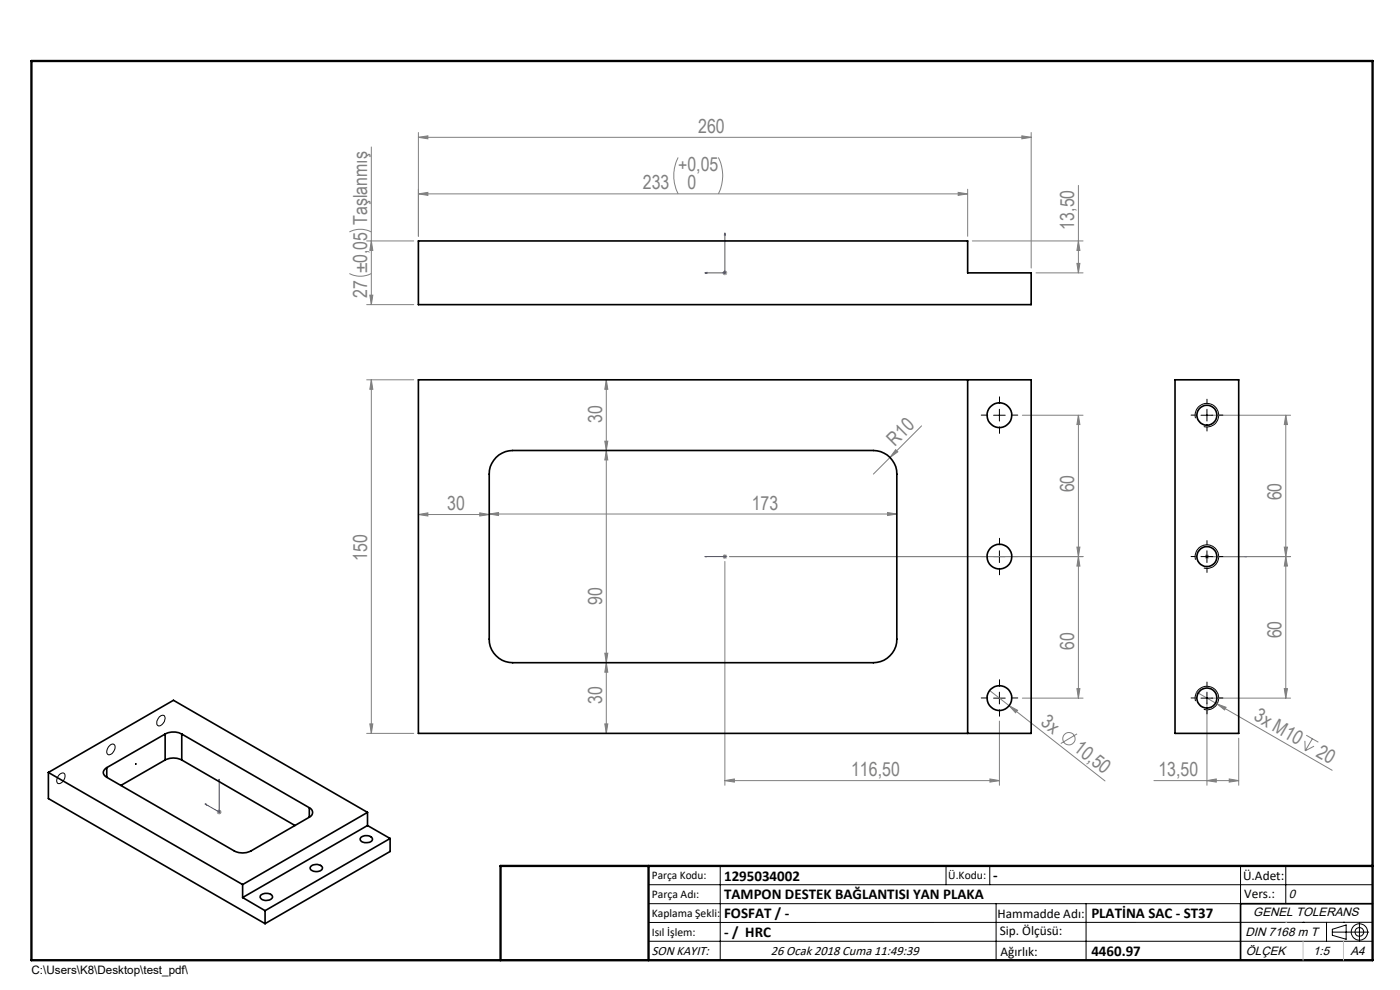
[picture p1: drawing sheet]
<svg xmlns="http://www.w3.org/2000/svg" width="297mm" height="210mm" viewBox="0 0 297 210" stroke-linecap="round" stroke-linejoin="round" font-family="sans-serif">
<g fill="none" stroke="#808080" stroke-width=".21">
<path d="M78.8 31.2v33.4M88.8 29.1l2-.3v.6zM88.8 28.1v22M88.8 29.1h130M143.9 33.4a8.6 8.6 0 0 0 0 7.7M152.4 33.4a8.6 8.6 0 0 1 0 7.7M216.8 28.8l2 .3-2 .3zM218.8 28.1v28.8M228.8 39.3v18.6M74.1 58a5.1 5.1 0 0 0 4.7 0M74.1 49.2a5.1 5.1 0 0 1 4.7 0M77.8 51.1h10"/>
<path d="M78.8 51.1l.3 2h-.6zM88.8 41.1l2-.3v.6zM88.8 41.1h116.5M153.3 57.9h1M153.4 57.5l.7 .7M153.8 57.4v1M154.1 57.5l-.7 .7M203.3 40.8l2 .3-2 .3zM205.3 40.1v10M206.3 51.1h23.5M219.8 57.9h10M228.5 55.9h.6l-.3 2z"/>
<path d="M228.8 51.1l.3 2h-.6zM77.8 64.6h10M78.5 62.6h.6l-.3 2zM77.8 80.6h10M78.8 80.6l.3 2h-.6zM78.8 80.6v75M128.3 93.6h.6l-.3 2zM128.6 80.6l.3 2h-.6zM128.6 95.6l.3 2h-.6zM128.6 80.6v75M190 95.4l.5 .4-1.7 1.2zM195.5 90.3l-10.2 10.3"/>
<path d="M216.9 88.1h12.9M228.8 88.1l.3 2h-.6zM228.8 88.1v60M257 88.1h16.8M272.8 88.1v60M272.8 88.1l.3 2h-.6zM88.8 109.1l2-.3v.7zM88.8 109.1h15M101.8 108.8l2 .3-2 .4zM103.8 109l2-.3v.7zM103.8 109h86.5M153.3 118.1h1"/>
<path d="M153.4 117.7l.7 .7M153.8 119.1v47.5M153.8 117.6v1M154.1 117.7l-.7 .7M154.8 118.1h75M188.3 108.7l2 .3-2 .4zM228.5 116.1h.6l-.3 2zM228.8 118.1l.3 2h-.6zM255.6 118.1h.9M255.7 117.7l.7 .7M256 117.6v1M256.4 117.7l-.7 .7"/>
<path d="M257 118.1h16.8M272.5 116.1h.6l-.3 2zM272.8 118.1l.3 2h-.6zM128.3 138.6h.6l-.3 2zM77.8 155.6h10M78.5 153.6h.6l-.3 2zM128.3 153.6h.6l-.3 2zM128.6 140.6l.3 2h-.6zM209.9 146.5l4.2 3.2M212 153v13.6M214.1 149.7l1.8 1-.5 .5zM214.1 149.7l20.3 16"/>
<path d="M216.9 148.1h12.9M228.5 146.1h.6l-.3 2zM228.5 155.7l-3.5 2M253.9 146.8l28.7 16.6M256 149.1v17.5M257 148.1h16.8M258.2 149.3l1.9 .7-.3 .6zM262.8 156.6v10M272.5 146.1h.6l-.3 2zM276.8 157.2l.1 2.1M277.1 156l2.6 1.4M278.4 156.7l-1.5 2.6"/>
<path d="M278.8 158.3l-1.9 1M46 172.3h1M46.1 171.9l.7 .7M46.5 171.7v1M46.8 171.9l-.7 .7M153.8 165.6l2-.4v.7zM153.8 165.6h58.2M210 165.2l2 .4-2 .3zM244.8 165.6h18M256 165.6l2-.4v.7zM260.8 165.2l2 .4-2 .3z"/>
<circle cx="226.8" cy="156.7" r="1.3"/>
</g>
<g fill="none" stroke="#000" stroke-width=".21">
<path d="M210.8 88.1h2.5M212 86.8v2.5M253.6 88.7a2.5 2.5 0 0 1 2.2-3.1 2.5 2.5 0 0 1 2.7 2.7 2.5 2.5 0 0 1-3.1 2.2M254.8 88.1h2.5M256 86.8v2.5M210.8 118.1h2.5M212 116.8v2.5M253.6 118.7a2.51 2.51 0 0 1 2.2-3.1 2.51 2.51 0 0 1 2.7 2.7 2.51 2.51 0 0 1-3.1 2.2M254.8 118.1h2.5M256 116.8v2.5M23.3 158.1a.67 .67 0 0 1 1-.1 .67 .67 0 0 1 0 1 1.19 1.19 0 0 1-1.5 1l-.2-.4 .2-.7zM33.9 152a.67 .67 0 0 1 1-.2 .67 .67 0 0 1 0 1 1.2 1.2 0 0 1-1.5 1.1l-.1-.3v-.7z"/>
<path d="M210.8 148.1h2.5M212 146.8v2.5M253.6 148.7a2.51 2.51 0 0 1 2.2-3.1 2.51 2.51 0 0 1 2.7 2.7 2.51 2.51 0 0 1-3.1 2.2M254.8 148.1h2.5M256 146.8v2.5M12.7 164.2a.64 .64 0 0 1 .9-.2 .64 .64 0 0 1 .2 .9 1.18 1.18 0 0 1-1.7 1.1v-1zM137.6 187.7h153.6M137.6 191.7h153.6M137.6 199.7h153.6M152.8 183.7v20M200.7 183.7v4M210 183.7v4"/>
<path d="M211.3 191.7v12M230.4 191.7v12M263.2 183.7v20M272.8 183.7v8M276.4 195.6h.1M281.4 195.6v4.1M282.6 197.7h7.8M282.6 197.1l3-.9v3l-3-.8zM285 195.6h.1M288.4 195.8v3.8M291.2 195.6l-153.6 .1"/>
<circle cx="288.4" cy="197.7" r="1.74"/>
<circle cx="288.4" cy="197.7" r=".93"/>
</g>
<g fill="none" stroke="#00f" stroke-width=".21">
<path d="M149.5 57.9l.5-.1v.2zM153.8 49.4l.1 .4h-.2zM153.8 49.4v8.5h-4.3M149.5 118.1h.5h-.5M149.5 118.1h4.3M153.7 118.1h.2zM153.8 118.1h.1M255.9 118.1h.3zM256 118.1h.1M256 118.1h8.5M264.5 118.1h-.4h.4M43.5 170.5l.3 .1v.2z"/>
<path d="M46.5 165.3l.1 .4-.2-.1zM46.5 165.3v7l-3-1.8"/>
</g>
<g fill="none" stroke="#000" stroke-width=".21" stroke-dasharray="15.2 1.3 1.3 1.3">
<path d="M209.5 88.1h-1.3M212 90.6v1.3M212 85.6v-1.4M214.5 88.1h1.4M253.6 88.1h-.9M256.1 85.6v-.9M256.1 90.6v.8M258.6 88.1h.8M209.5 118.1h-1.3M212 115.6v-1.4M214.5 118.1h1.4M253.6 118.1h-.9"/>
<path d="M256.1 115.6v-.9M258.6 118.1h.8M212 120.6v1.3M256.1 120.6v.8M209.5 148.1h-1.3M212 150.6v1.3M212 145.6v-1.4M214.5 148.1h1.4M253.6 148.1h-.9M256.1 145.6v-.9M256.1 150.6v.8M258.6 148.1h.8"/>
</g>
<path d="M106.2 203.7h185" fill="none" stroke="#000" stroke-width=".25"/>
<path d="M291.2 191.7h-28v12" fill="none" stroke="#000" stroke-width=".35"/>
<path d="M6.7 12.9h284.5v190.8h-284.5zM137.6 183.7v20M291.2 183.7h-185v20" fill="none" stroke="#000" stroke-width=".5"/>
<path d="M272.8 195.6h.1M276.4 199.7v4M285 199.7v4" fill="none" stroke="#c0c0c0" stroke-width=".21"/>
<g fill="#00f">
<path d="M149.5 118.1h.5zM153.7 118.1h.2z"/>
<path d="M149.5 57.9l.5 .1v-.2zM153.8 49.4l-.1 .4h.2z"/>
<path d="M255.9 118.1h.3zM264.1 118.1h.4z"/>
<path d="M43.5 170.5l.3 .3v-.2zM46.5 165.3l-.1 .3 .2 .1z"/>
</g>
<g fill="#808080">
<path d="M190 95.4l.5 .4-1.7 1.2z"/>
<path d="M214.1 149.7l1.8 1-.5 .5z"/>
<path d="M258.2 149.3l1.9 .7-.3 .6z"/>
<path d="M88.8 41.1l2-.3v.6zM203.3 40.8l2 .3-2 .3z"/>
<path d="M256 165.6l2-.4v.7zM260.8 165.2l2 .4-2 .3z"/>
<path d="M153.8 165.6l2-.4v.7zM210 165.2l2 .4-2 .3z"/>
<path d="M103.8 109l2-.3v.7zM188.3 108.7l2 .3-2 .4z"/>
<path d="M101.8 108.8l2 .3-2 .4zM88.8 109.1l2-.3v.7z"/>
<path d="M228.5 55.9h.6l-.3 2zM228.8 51.1l.3 2h-.6z"/>
<path d="M272.5 116.1h.6l-.3 2zM272.8 88.1l.3 2h-.6z"/>
<path d="M228.5 116.1h.6l-.3 2zM228.8 88.1l.3 2h-.6zM128.3 93.6h.6l-.3 2zM128.6 80.6l.3 2h-.6zM78.8 51.1l.3 2h-.6zM78.5 62.6h.6l-.3 2zM272.8 118.1l.3 2h-.6zM272.5 146.1h.6l-.3 2z"/>
<path d="M128.6 95.6l.3 2h-.6zM128.3 138.6h.6l-.3 2zM78.8 80.6l.3 2h-.6zM78.5 153.6h.6l-.3 2zM228.8 118.1l.3 2h-.6zM228.5 146.1h.6l-.3 2zM128.6 140.6l.3 2h-.6zM128.3 153.6h.6l-.3 2z"/>
<path d="M88.8 29.1l2-.3v.6zM216.8 28.8l2 .3-2 .3z"/>
</g>
<g fill="none" stroke="#000" stroke-width=".35">
<path d="M88.8 51.1h116.5v6.8h13.5v6.7h-130zM88.8 80.6h130v75h-130zM105.2 97a5.2 5.2 0 0 1 3.6-1.4h76.5a5 5 0 0 1 5 5v35a5 5 0 0 1-5 5h-76.5a5 5 0 0 1-5-5v-35a4.6 4.6 0 0 1 1.4-3.6zM205.3 80.6v75M249.3 80.6h13.5v75h-13.5zM256 118.1h.1M35 155.7a3.9 3.9 0 0 1 3.6 0M35 155.7l-12.4 7.1M35 155.7v5.5M38.6 155.7l27 15.6M38.6 155.7v5.5M10.3 163.9v5.5l45.9 26.5"/>
<path d="M10.3 163.9l41.2 23.7M10.3 163.9l26.5-15.4 41.2 23.8M22.6 162.8a1.08 1.08 0 0 0-.7 1.1 1.08 1.08 0 0 0 .7 1M22.6 164.9l27.1 15.6a3.9 3.9 0 0 0 3.5 0l12.4-7.2M22.6 162.8v2.1M28.8 162.1h.1M35 161.2a3.9 3.9 0 0 1 3.6 0M35 161.2l-9.4 5.4M38.6 161.2l24 13.9M65.6 171.3a1.07 1.07 0 0 1 .7 1 1.07 1.07 0 0 1-.7 1M65.6 171.3v2M76.6 177.6a1.73 1.73 0 0 1 2.4 .3 1.16 1.16 0 0 1-1.6 .8 .74 .74 0 0 1-.8-.3 .74 .74 0 0 1 0-.8z"/>
<path d="M78 175.1l-26.5 15.3M78 175.1l4.8 2.8M78 172.3l-26.5 15.3M78 172.3v2.8M82.8 177.9l-26.6 15.3M82.8 177.9v2.7l-26.6 15.3M51.5 187.6v2.8M51.5 190.4l4.7 2.8M55.4 189.9a1.76 1.76 0 0 1 2.4 .2 1.21 1.21 0 0 1-1.7 .9 .77 .77 0 0 1-.7-.3 .77 .77 0 0 1 0-.8zM56.2 193.2v2.7M66 183.8a1.56 1.56 0 0 1 2.4 .3 1.6 1.6 0 0 1-2.5 .4l-.1-.5z"/>
<circle cx="212" cy="88.1" r="2.63"/>
<circle cx="256" cy="88.1" r="2.12"/>
<circle cx="212" cy="118.1" r="2.63"/>
<circle cx="256" cy="118.1" r="2.11"/>
<circle cx="212" cy="148.1" r="2.63"/>
<circle cx="256" cy="148.1" r="2.13"/>
</g>
<g font-size="4.1" fill="#808080">
<text x="148.1" y="28.2">260</text>
<text x="136.4" y="40.2">233</text>
<text x="143.9" y="36.3">+0,05</text>
<text x="145.8" y="40.2">0</text>
<text x="227.9" y="48.7" transform="rotate(-90 227.9 48.7)">13,50</text>
<text x="77.9" y="63.3" transform="rotate(-90 77.9 63.3)">27 ±0,05 Taşlanmış</text>
<text x="127.7" y="89.7" transform="rotate(-90 127.7 89.7)">30</text>
<text x="189.9" y="94.8" transform="rotate(-45 189.9 94.8)">R10</text>
<text x="227.9" y="104.5" transform="rotate(-90 227.9 104.5)">60</text>
<text x="271.9" y="106.1" transform="rotate(-90 271.9 106.1)">60</text>
<text x="94.9" y="108.2">30</text>
<text x="159.5" y="108.1">173</text>
<text x="77.9" y="119" transform="rotate(-90 77.9 119)">150</text>
<text x="127.7" y="128.3" transform="rotate(-90 127.7 128.3)">90</text>
<text x="227.9" y="137.8" transform="rotate(-90 227.9 137.8)">60</text>
<text x="271.9" y="135.4" transform="rotate(-90 271.9 135.4)">60</text>
<text x="127.7" y="149.4" transform="rotate(-90 127.7 149.4)">30</text>
<text x="220.6" y="153.6" transform="rotate(38 220.6 153.6)">3x</text>
<text x="265.8" y="152.6" transform="rotate(30 265.8 152.6)">3x M10</text>
<text x="227.6" y="159.1" transform="rotate(38 227.6 159.1)">10,50</text>
<text x="279" y="160.3" transform="rotate(30 279 160.3)">20</text>
<text x="180.6" y="164.6">116,50</text>
<text x="245.7" y="164.6">13,50</text>
</g>
<g font-size="3.2">
<text x="153.6" y="186.8">1295034002</text>
<text x="153.6" y="190.8">TAMPON DESTEK BAĞLANTISI YAN PLAKA</text>
<text x="210.7" y="186.6">-</text>
<text x="153.6" y="194.8">FOSFAT / -</text>
<text x="231.5" y="194.8">PLATİNA SAC - ST37</text>
<text x="153.6" y="198.8">- / HRC</text>
<text x="231.5" y="202.8">4460.97</text>
</g>
<g font-size="2.8">
<text x="263.7" y="186.7">Ü.Adet:</text>
<text x="263.9" y="190.5">Vers.:</text>
<text x="211.6" y="194.8">Hammadde Adı:</text>
<text x="138.3" y="202.6">SON KAYIT:</text>
<text x="163.5" y="202.6">26 Ocak 2018 Cuma 11:49:39</text>
<text x="212.1" y="198.4">Sip. Ölçüsü:</text>
<text x="212.2" y="202.7">Ağırlık:</text>
</g>
<g font-size="2.6">
<text x="273.4" y="190.4">0</text>
<text x="265.9" y="194.4">GENEL TOLERANS</text>
<text x="264.2" y="198.5">DIN 7168 m T</text>
<text x="264.3" y="202.6">ÖLÇEK</text>
<text x="278.5" y="202.6">1:5</text>
<text x="286.5" y="202.6">A4</text>
</g>
<g font-size="2.5">
<text x="138.3" y="186.4">Parça Kodu:</text>
<text x="138.3" y="190.5">Parça Adı:</text>
<text x="201.2" y="186.5">Ü.Kodu:</text>
<text x="138.3" y="194.5">Kaplama Şekli:</text>
<text x="138.3" y="198.6">Isıl İşlem:</text>
<text x="6.7" y="206.7">C:\Users\K8\Desktop\test_pdf\</text>
</g>
</svg>
